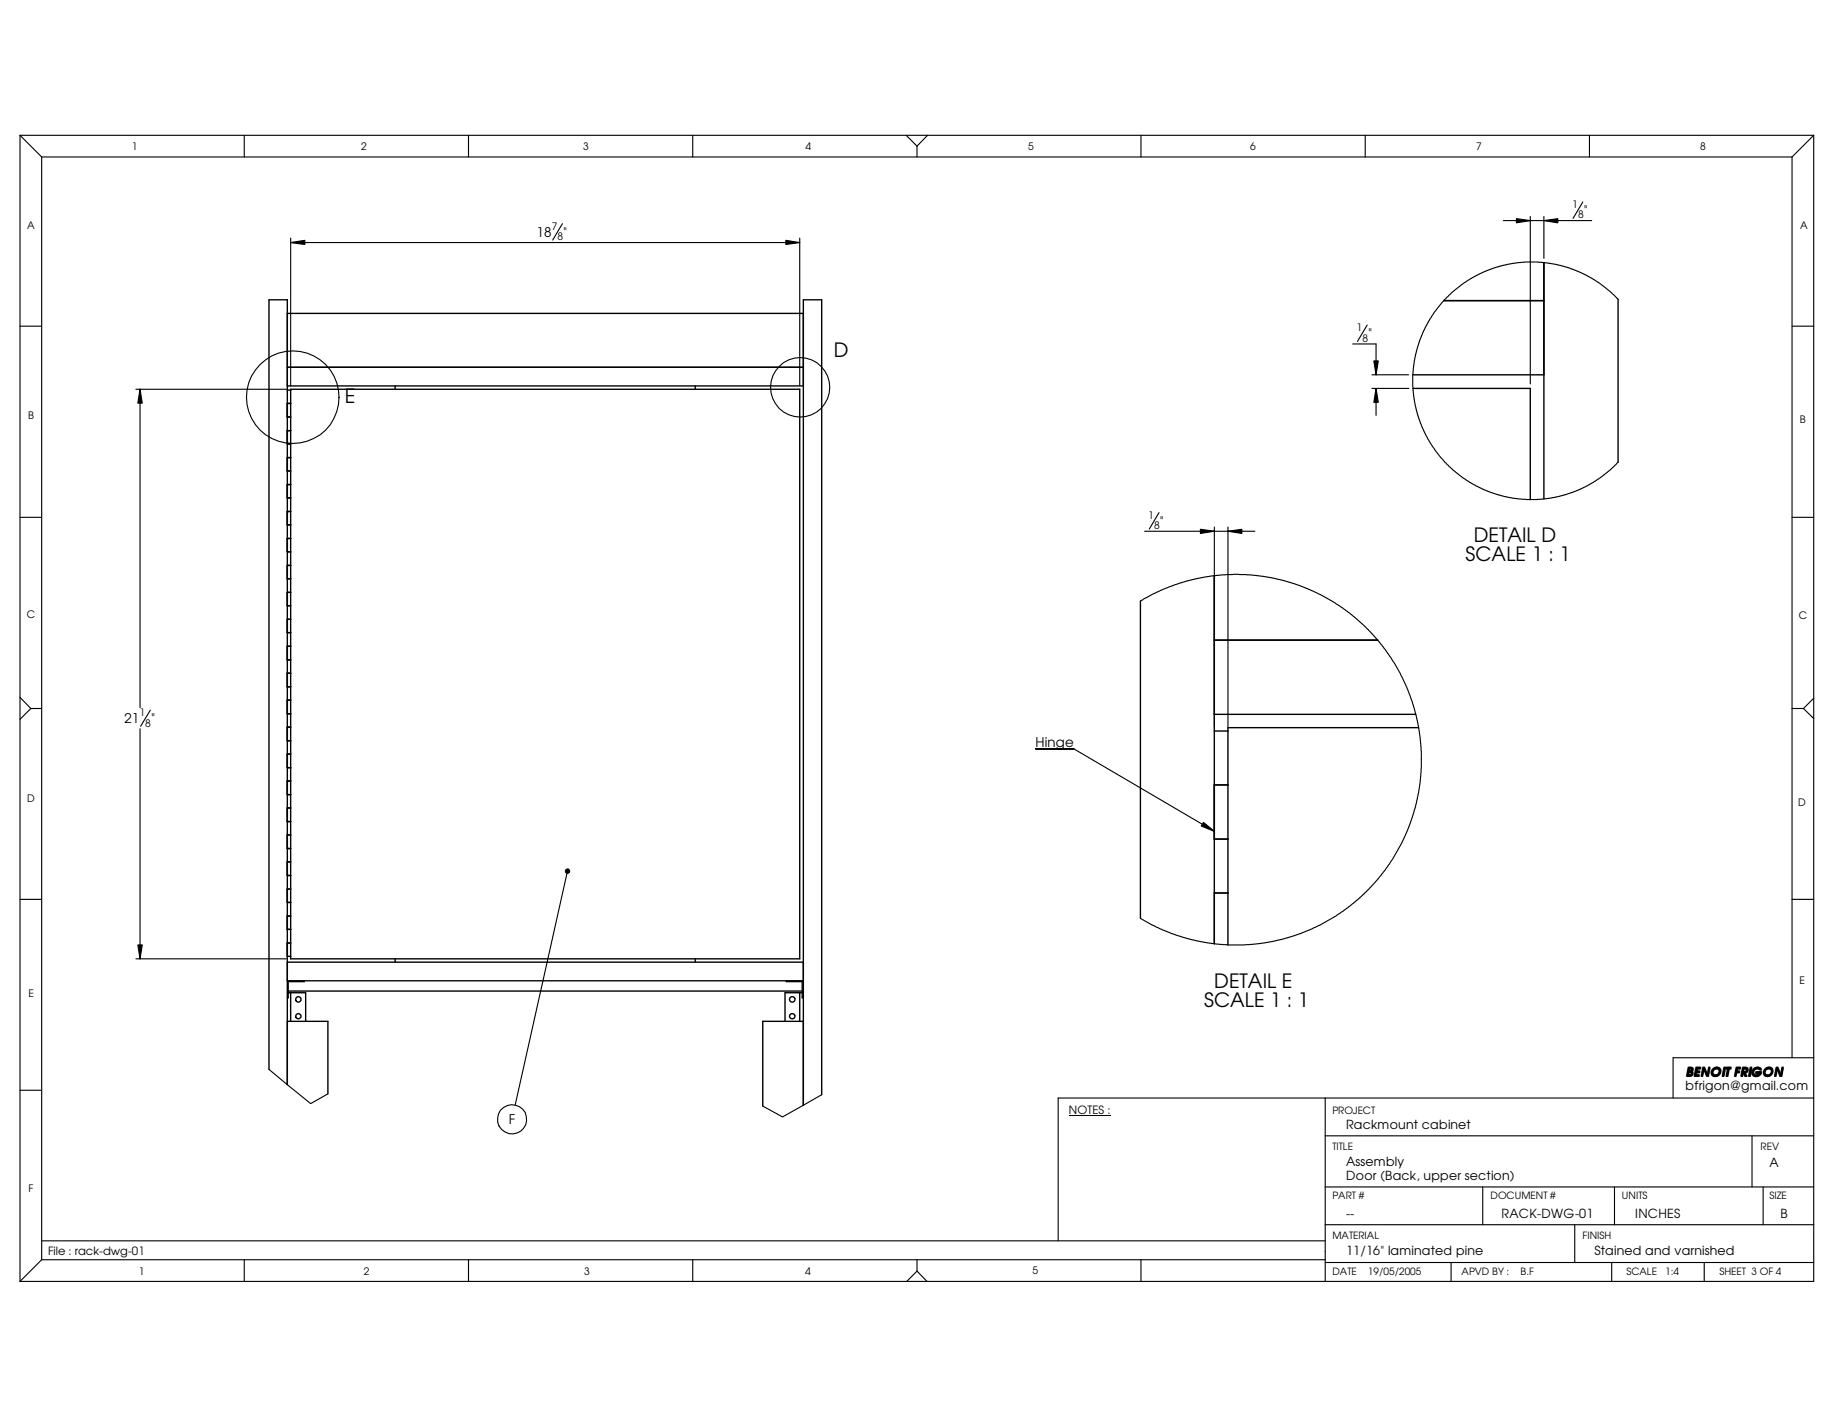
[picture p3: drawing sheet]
<svg xmlns="http://www.w3.org/2000/svg" width="279mm" height="216mm" viewBox="0 0 279 216" stroke-linecap="round" stroke-linejoin="round" font-family="sans-serif">
<g fill="none" stroke="#000" stroke-width=".17">
<path d="M3 20.6v174.6M3 20.6h273.3M3 20.6l3.3 3.3M6.3 23.9v168M6.3 23.9h266.7M37.2 20.6v3.3M44.3 37l2.1-.4v.7zM44.3 36.3v22.5M44.3 37h77.5M71.4 20.6v3.3M85.7 34.1l-1.5 2.5M105.5 20.6v3.3"/>
<path d="M119.7 36.6l2.1 .4-2.1 .3zM121.8 36.3v22.4M138 20.6l1.7 1.7M139.7 22.3v1.6M141.3 20.6l-1.6 1.7M173.8 20.6v3.3M208 20.6v3.3M229 33.6h13.5M231 33.3l2.1 .3-2.1 .4zM233.1 33v25.5M235.2 33.6l2.1-.3v.7zM235.2 33v6.4"/>
<path d="M241.1 30.8l-1.5 2.5M242.1 20.6v3.3M273 23.9v137.3M276.3 20.6v174.6h-273.3M276.3 20.6l-3.3 3.3M3 49.7h3.3M20.7 59.3h22.9M21.3 59.3l.4 2.1h-.7zM21.3 59.3v48.5M206.1 52.4h3.5v4.7M208.3 49.5l-1.5 2.5M209 57.1h5.6"/>
<path d="M209 59.2h5.6M209.3 55h.7l-.4 2.1zM209.6 59.2l.4 2.1h-.7zM209.6 59.2v4.1M246.5 45.6l-2.1-1.9-2-1.4-2.7-1.2-2.7-.8-2.6-.4h-2.2l-2.5 .4-2.8 .8-2.3 1-2.4 1.6-1.1 .9-1.1 1.1-1.6 2-.9 1.5-1.2 2.5-.7 2.3-.4 3.1 .1 3.2 .5 2.4 .9 2.5 1.4 2.7 1.4 1.8 1.9 1.9 2.5 1.9 2.5 1.3 2.4 .8 2.6 .4 2.8 .1 2.9-.4 2.5-.7 2.4-1.1 2.2-1.4 2.3-2.1M273 49.7h3.3M3 78.8h3.3M176.6 78.1l-1.5 2.5M273 78.8h3.3M173.7 91.6l3.2-1.7 3.6-1.3 4-.8 3.4-.3 2.6 .1 3.6 .5 3.9 1.1 3.2 1.4 3.4 2.1 1.8 1.3 1.6 1.5 2.7 3 1.7 2.5 1.8 3.5 1.1 3.1 .8 3.1 .4 3.8v3.8l-.7 3.9-.9 3.1-1.4 3.3-1.8 3.1-2.4 3-2.2 2.2-1.7 1.4-1.8 1.2-3.2 1.8-3.2 1.3-4.1 1-3.4 .4h-2.7l-1.7-.2-3.8-.6-2.3-.7-2-.8-1.6-.7-1.9-1.1M174.4 80.9h16.8M182.9 80.6l2.1 .3-2.1 .4z"/>
<path d="M185 80.3v30.4M187.1 80.9l2.1-.3v.7zM187.1 80.3v30.4M3 106.3l1.7 1.6M4.7 107.9h1.6M4.7 107.9l-1.7 1.7M21.3 111v35.1M22.9 108.2l-1.5 2.5M157.8 114.1h5.8l21.4 12.6M273 107.9h1.7M274.7 107.9l1.6 1.6M276.3 106.4l-1.6 1.5"/>
<path d="M3 137h3.3M86.2 132.5l.3-.1-.1 .4 .1-.4a.32 .32 0 0 1 .3 .4 .32 .32 0 0 1-.5 .2 .32 .32 0 0 1-.1-.5zM86.4 132.8l-7.9 35.6M183.3 125.3l1.7 1.4-2-.8zM273 137h3.3M20.7 146.1h22.9M21 144h.7l-.4 2.1zM3 166.1h3.3M41 162.9l6.3 5.2 2.7-1.4M125.2 166.8l-6 3.4-3-1.7M201.9 173.1h74.4M201.9 167.3v27.9"/>
<path d="M266.9 173.1v7.7M276.3 167.3h-115.1v21.8M276.3 161.2h-21.4v6.1M6.3 191.9h195.6M6.3 191.9l-3.3 3.3M6.3 189.1h195.6M37.2 191.9v3.3M71.4 191.9v3.3M105.5 191.9v3.3M139.7 191.9v1.8M139.7 193.7l1.5 1.5M139.7 193.7l-1.6 1.5"/>
<path d="M173.8 191.9v3.3M201.9 186.6h74.4M201.9 192.4h74.4M201.9 180.8h74.4M221.1 192.4v2.8M225.9 180.8v5.8M239.9 186.6v5.8M245.5 192.4v2.8M246 180.8v5.8M259.6 192.4v2.8M268.6 180.8v5.8"/>
<circle cx="121.9" cy="59" r="4.5"/>
<circle cx="44.6" cy="60.5" r="7.1"/>
<circle cx="78" cy="170.6" r="2.22"/>
</g>
<g fill="none" stroke="#000" stroke-width=".21">
<path d="M43.8 56h78.6M43.8 58.8h78.6M43.8 59.4h.5M43.8 47.8h78.6M44.3 59.3h77.5v86.8h-77.5zM60.2 58.8v.5M105.9 58.8v.5M215.2 57.1h20M215.3 59.2h17.8v16.9M220 45.8h15.2M235.2 40v36M246.5 45.6v24.8"/>
<path d="M43.8 71.8h.5M43.8 69.7h.5M43.8 80h.5M43.8 77.9h.5M43.8 63.5h.5M43.8 61.5h.5M43.8 65.6h.5M43.8 67.6h.5M43.8 75.9h.5M43.8 73.8h.5M43.8 94.4h.5M43.8 96.4h.5"/>
<path d="M43.8 86.1h.5M43.8 88.2h.5M43.8 98.5h.5M43.8 82h.5M43.8 84.1h.5M43.8 92.3h.5M43.8 90.3h.5M173.7 91.6v48.3M185 87.7v56.1M185 97.5h24.9M43.8 112.9h.5M43.8 110.8h.5"/>
<path d="M43.8 119h.5M43.8 104.6h.5M43.8 102.6h.5M43.8 108.8h.5M43.8 106.7h.5M43.8 100.5h.5M43.8 114.9h.5M43.8 117h.5M185 108.8h30.7M185 119.6h2.1M185 111.4h2.1M216.1 110.9h-29v33.1"/>
<path d="M43.8 121.1h.5M43.8 129.3h.5M43.8 127.2h.5M43.8 135.5h.5M43.8 137.5h.5M43.8 139.6h.5M43.8 123.1h.5M43.8 125.2h.5M43.8 131.3h.5M43.8 133.4h.5M185 127.8h2.1M185 136.1h2.1"/>
<path d="M43.8 149.4h78.6M43.8 146.6h78.6M43.8 155.6h6.2v11.1M43.8 145.7h.5M43.8 143.7h.5M43.8 141.6h.5M43.9 151h78.3M43.9 151.3h2.7v4.3M44.3 151.3v4.3M45.2 152a.41 .41 0 0 1 .6 .1v.3a.42 .42 0 0 1-.6 .2 .42 .42 0 0 1 0-.6zM46.4 149.4v.2h-2.5v2.4h-.1M60.2 146.1v.5"/>
<path d="M105.9 146.1v.5M119.8 149.4v.2h2.4v2.4h.2M121.8 151.3v4.3M122.2 151.3h-2.6v4.3M122.4 155.6h-6.2v12.9M41 162.9v-117.2h2.8v119.6M125.2 166.8v-121.1h-2.8v122.7"/>
<circle cx="45.4" cy="154.8" r=".39"/>
<circle cx="120.7" cy="152.3" r=".42"/>
<circle cx="120.7" cy="154.8" r=".41"/>
</g>
<g fill="#000">
<path d="M44.3 37l2.1-.4v.7zM119.7 36.6l2.1 .4-2.1 .3zM231 33.3l2.1 .3-2.1 .4zM235.2 33.6l2.1-.3v.7zM21.3 59.3l.4 2.1h-.7zM209.3 55h.7l-.4 2.1zM209.6 59.2l.4 2.1h-.7zM182.9 80.6l2.1 .3-2.1 .4zM187.1 80.9l2.1-.3v.7zM183.3 125.3l1.7 1.4-2-.8zM21 144h.7l-.4 2.1z"/>
<path d="M86.2 132.5l.3-.1-.1 .4 .1-.4a.32 .32 0 0 1 .3 .4 .32 .32 0 0 1-.5 .2 .32 .32 0 0 1-.1-.5z" fill-rule="evenodd"/>
</g>
<path d="M162.8 170h6.4" fill="none" stroke="#000" stroke-width=".15"/>
<g font-size="3">
<text x="127" y="54.4">D</text>
<text x="52.5" y="61.4">E</text>
<text x="224.5" y="82.5">DETAIL D</text>
<text x="223.3" y="85.4">SCALE 1 : 1</text>
<text x="183.4" y="153.5">SCALE 1 : 1</text>
<text x="185" y="150.5">DETAIL E</text>
</g>
<g font-size="2">
<text x="241.3" y="32.8">&quot;</text>
<text x="81.7" y="36.1">18</text>
<text x="85.8" y="36.1">&quot;</text>
<text x="208.4" y="51.5">&quot;</text>
<text x="176.7" y="80.1">&quot;</text>
<text x="19" y="110.2">21</text>
<text x="23" y="110.2">&quot;</text>
<text x="157.8" y="113.8">Hinge</text>
<text x="77.5" y="171.3">F</text>
</g>
<g font-size="1.9">
<text x="256.8" y="166.1">bfrigon@gmail.com</text>
<text x="256.9" y="164">BENOIT FRIGON</text>
<text x="205.1" y="172">Rackmount cabinet</text>
<text x="205.1" y="177.7">Assembly</text>
<text x="205.1" y="179.8">Door (Back, upper section)</text>
<text x="269.6" y="177.8">A</text>
<text x="205.1" y="185.5">--</text>
<text x="228.8" y="185.5">RACK-DWG-01</text>
<text x="249.1" y="185.5">INCHES</text>
<text x="271.3" y="185.5">B</text>
<text x="205.1" y="191.2">11/16&quot; laminated pine</text>
<text x="242.9" y="191.2">Stained and varnished</text>
</g>
<g font-size="1.7">
<text x="162.8" y="169.8">NOTES :</text>
<text x="7.3" y="191.2">File : rack-dwg-01</text>
</g>
<g font-size="1.6">
<text x="20.1" y="22.9">1</text>
<text x="55" y="22.9">2</text>
<text x="88.9" y="22.9">3</text>
<text x="122.7" y="22.9">4</text>
<text x="156.6" y="22.9">5</text>
<text x="190.5" y="22.9">6</text>
<text x="224.9" y="22.9">7</text>
<text x="259" y="22.9">8</text>
<text x="4.1" y="35">A</text>
<text x="84.1" y="35">7</text>
<text x="239.5" y="31.7">1</text>
<text x="240.4" y="33.3">8</text>
<text x="274.2" y="35">A</text>
<text x="84.9" y="36.6">8</text>
<text x="206.7" y="50.5">1</text>
<text x="207.6" y="52.1">8</text>
<text x="4.3" y="63.8">B</text>
<text x="274.2" y="64.4">B</text>
<text x="174.9" y="79">1</text>
<text x="175.8" y="80.6">8</text>
<text x="4.1" y="94.1">C</text>
<text x="274" y="94.3">C</text>
<text x="21.3" y="109.1">1</text>
<text x="22.1" y="110.7">8</text>
<text x="4.1" y="122.3">D</text>
<text x="273.9" y="122.8">D</text>
<text x="274.2" y="149.9">E</text>
<text x="4.3" y="151.9">E</text>
<text x="4.3" y="181.6">F</text>
<text x="21.2" y="194.2">1</text>
<text x="55.4" y="194.2">2</text>
<text x="89" y="194.2">3</text>
<text x="122.6" y="194.2">4</text>
<text x="157.3" y="194.1">5</text>
</g>
<g font-size="1.5">
<text x="203" y="169.8">PROJECT</text>
<text x="203" y="175.3">TITLE</text>
<text x="268.2" y="175.2">REV</text>
<text x="203" y="182.8">PART #</text>
<text x="227.1" y="182.8">DOCUMENT #</text>
<text x="247.1" y="182.8">UNITS</text>
<text x="269.6" y="182.8">SIZE</text>
<text x="203" y="188.7">MATERIAL</text>
<text x="241.1" y="188.7">FINISH</text>
<text x="203" y="194.3">DATE</text>
<text x="208.4" y="194.3">19/05/2005</text>
<text x="222.7" y="194.3">APVD BY :</text>
<text x="231.6" y="194.3">B.F</text>
<text x="247.8" y="194.3">SCALE</text>
<text x="253.7" y="194.3">1:4</text>
<text x="262" y="194.3">SHEET 3 OF 4</text>
</g>
</svg>
